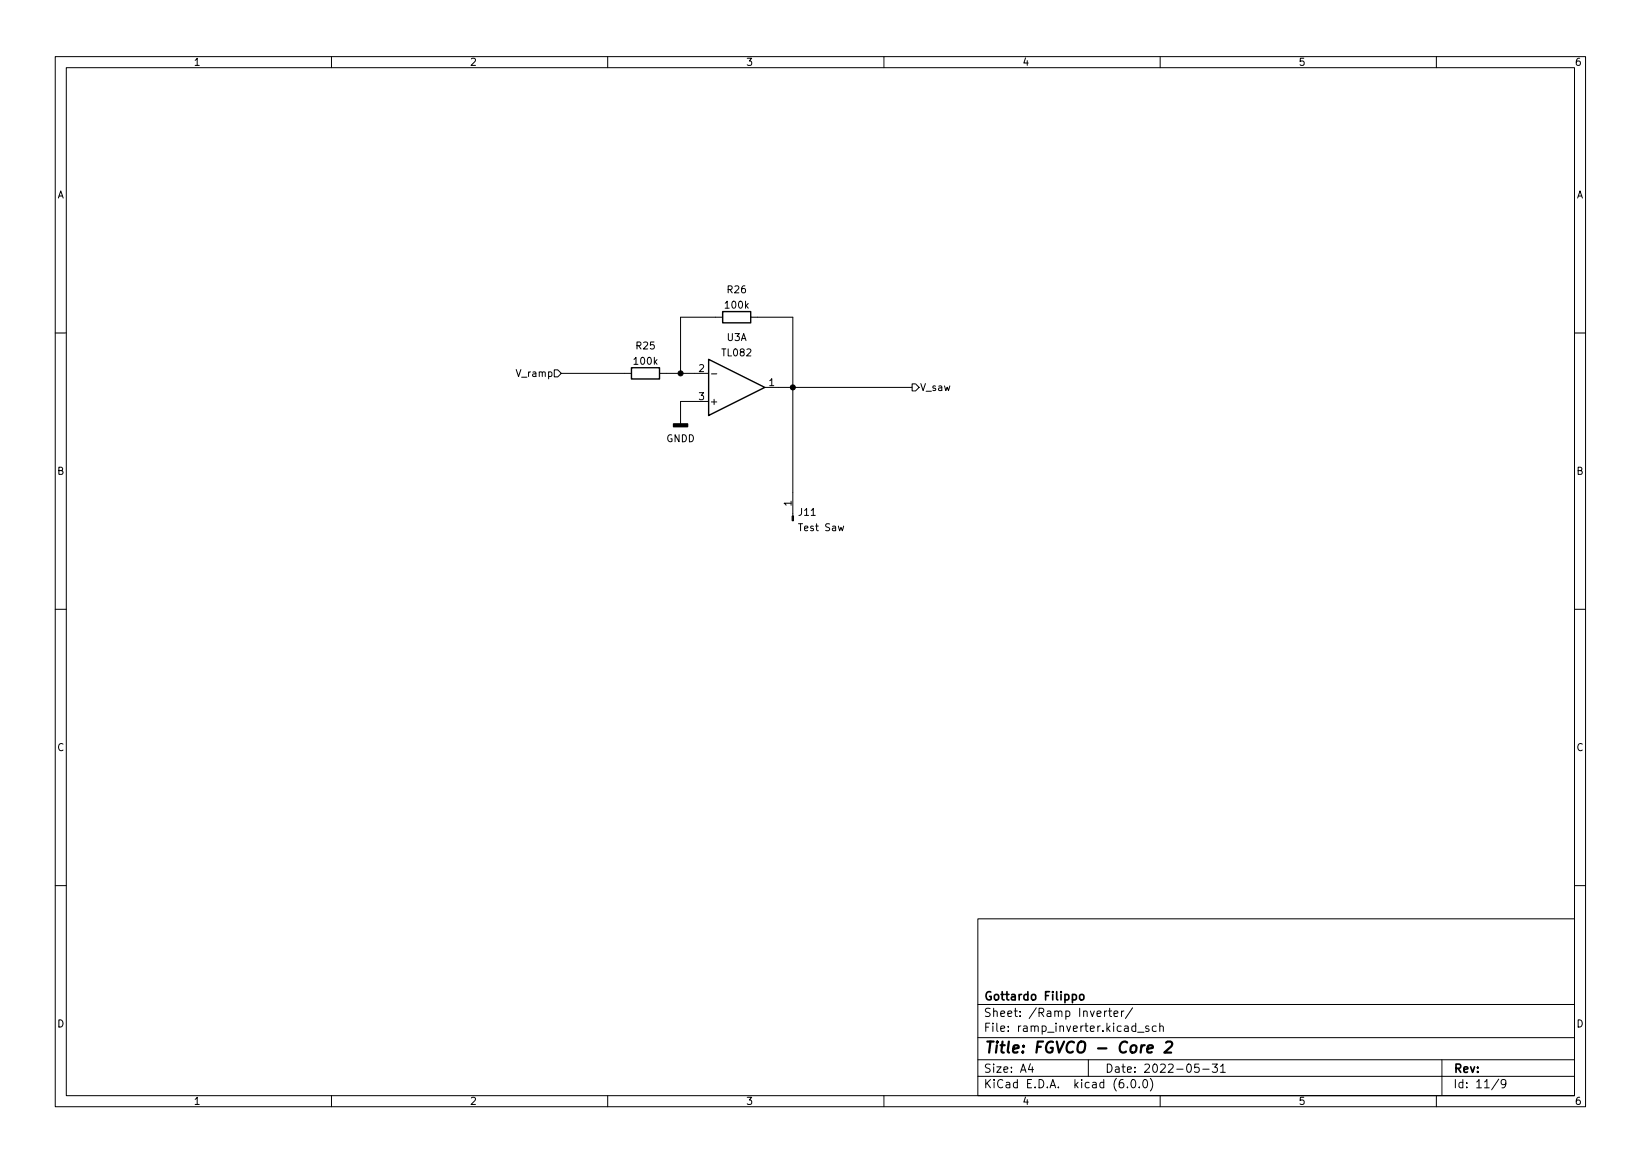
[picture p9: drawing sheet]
<svg xmlns="http://www.w3.org/2000/svg" width="297mm" height="210mm" viewBox="0 0 297 210" stroke-linecap="round" stroke-linejoin="round" font-family="sans-serif">
<g fill="none" stroke="#000" stroke-width=".18">
<path d="M10 10.2h277v190.1h-277zM12 12.2h273v186.1h-273zM60 10.2v2M110 10.2v2M160 10.2v2M210 10.2v2M260 10.2v2M130.8 57.4h-7.6v10.2M135.9 57.4h7.6v36M10 60.2h2M100.3 66.9h.7l.6 .7-.6 .6h-.7zM101.6 67.6h12.7"/>
<path d="M119.4 67.6h8.9M128.3 72.6h-5.1v4.1M128.8 67.6h.9M138.4 70.1h26.7M165.1 69.5h.6l.7 .6-.7 .6h-.6zM285 60.2h2M10 110.2h2M285 110.2h2M10 160.2h2M177 166.3h108v32h-108zM285 160.2h2M60 198.3v2"/>
<path d="M110 198.3v2M160 198.3v2M177 194.8h108M177 191.8h108M177 187.8h108M177 181.8h108M186.5 192.5l-.4 1h1M186.9 193v1M197 191.8v3M199.9 182.9v1M200.4 182.9l-.3 .1-.2 .2M200.6 182.9h.6"/>
<path d="M200.9 182.4v1.3l.3 .2M201.6 183.4l.8-.1-.1-.3-.4-.1-.3 .2 .1 .8h.6M203 182.9v1M203.4 182.9l-.3 .1-.1 .2M204.1 196.7v.1M204.9 195.4l.2-.1a.8 .8 0 0 1 .5 .8 .8 .8 0 0 1-.5 .7 1 1 0 0 1-.2-1.4zM205 182.4l-1.3 1.9M205.9 186.8h1.2M206.2 196.7v.1M207.1 195.4l.1-.1a.8 .8 0 0 1 .5 .8 .8 .8 0 0 1-.5 .7 1 1 0 0 1-.1-1.4zM207.9 185.7l-.3-.1-.2 .2v.3l.5 .1v.4h-.5M208.2 195.1a1.72 1.72 0 0 1 0 2.3"/>
<path d="M209.3 185.7l-.4-.1-.3 .3v.4l.1 .3h.6M209.9 185.8l.2-.2 .4 .1 .1 .9M209.9 185.1v1.5M210 198.3v2M217 192.5h-.7l-.1 .7 .2-.1 .5 .1 .2 .2-.1 .5-.2 .1-.6-.1M217.7 193.5h1.2M219.4 192.5h1l-.5 .6 .4 .1v.7l-.2 .1h-.5l-.2-.1M220.9 193l.5-.5v1.5M220.9 194h.9M260 198.3v2M261 191.8v6.5M271.3 195.3l-1.3 1.9"/>
<path d="M272.6 196l-.3 .3h-.3l-.3-.3 .2-.6 .4-.1 .2 .2a.99 .99 0 0 1-.3 1.3h-.3"/>
</g>
<path d="M207.7 189.8l1-.2-.1-.4-.5-.1-.4 .3v1l.2 .1 .6-.1M211.1 188.7l.3-.2h.5a.45 .45 0 0 1 .3 .5l-.2 .3-1.2 1.2h1.2" fill="none" stroke="#000" stroke-width=".4"/>
<path d="M195.5 180.1l.2-.2 .4 .2 .1 .5-.1 .3h-.4l-.2-.1z" fill="none" stroke="#000" stroke-width=".3"/>
<g fill="#000" stroke="#000" stroke-width=".18">
<path d="M143.4 93.4h.2v.8h-.2z"/>
<circle cx="123.2" cy="67.6" r=".46"/>
<circle cx="143.5" cy="70.1" r=".46"/>
</g>
<path d="M121.9 76.7h2.6v.5h-2.6z" fill="#000" stroke="#000" stroke-width=".25"/>
<path d="M130.8 56.4h5.1v2h-5.1zM114.3 66.5h5.1v2.1h-5.1zM128.3 65l10.1 5.1-10.1 5.1z" fill="none" stroke="#000" stroke-width=".25"/>
<text font-size="2.8" x="178" y="190.6">Title: FGVCO - Core 2</text>
<g font-size="2.1">
<text x="178" y="184">Sheet: /Ramp Inverter/</text>
<text x="178" y="181">Gottardo Filippo</text>
<text x="178" y="186.7">File: ramp_inverter.kicad_sch</text>
<text x="178" y="196.9">KiCad E.D.A. kicad (6.0.0)</text>
<text x="178" y="194.1">Size: A4</text>
<text x="200" y="194.1">Date: 2022-05-31</text>
<text x="263" y="194.1">Rev:</text>
<text x="263" y="196.9">Id: 11/9</text>
</g>
<g font-size="1.8">
<text x="35" y="11.9">1</text>
<text x="85" y="11.9">2</text>
<text x="135" y="11.9">3</text>
<text x="185" y="11.9">4</text>
<text x="235" y="11.9">5</text>
<text x="285" y="11.9">6</text>
<text x="10.3" y="35.9">A</text>
<text x="285.3" y="35.9">A</text>
<text x="131.7" y="53.1">R26</text>
<text x="131.4" y="55.8">100k</text>
<text x="114.9" y="66">100k</text>
<text x="115.2" y="63.2">R25</text>
<text x="130.8" y="64.5">TL082</text>
<text x="131.6" y="61.7">U3A</text>
<text x="93.7" y="68.2">V_ramp</text>
<text x="126.5" y="67.3">2</text>
<text x="139.2" y="69.8">1</text>
<text x="166.5" y="70.7">V_saw</text>
<text x="126.5" y="72.4">3</text>
<text x="128.4" y="73.3">+</text>
<text x="120.6" y="80">GNDD</text>
<text x="10.3" y="85.9">B</text>
<text x="285.3" y="85.9">B</text>
<text x="143.3" y="91.5" transform="rotate(-90 143.3 91.5)">1</text>
<text x="144.6" y="93.3">J11</text>
<text x="144.8" y="96.1">Test Saw</text>
<text x="10.3" y="135.9">C</text>
<text x="285.3" y="135.9">C</text>
<text x="10.3" y="185.9">D</text>
<text x="285.3" y="185.9">D</text>
<text x="35" y="199.9">1</text>
<text x="85" y="199.9">2</text>
<text x="135" y="199.9">3</text>
<text x="185" y="199.9">4</text>
<text x="235" y="199.9">5</text>
<text x="285" y="199.9">6</text>
</g>
</svg>
